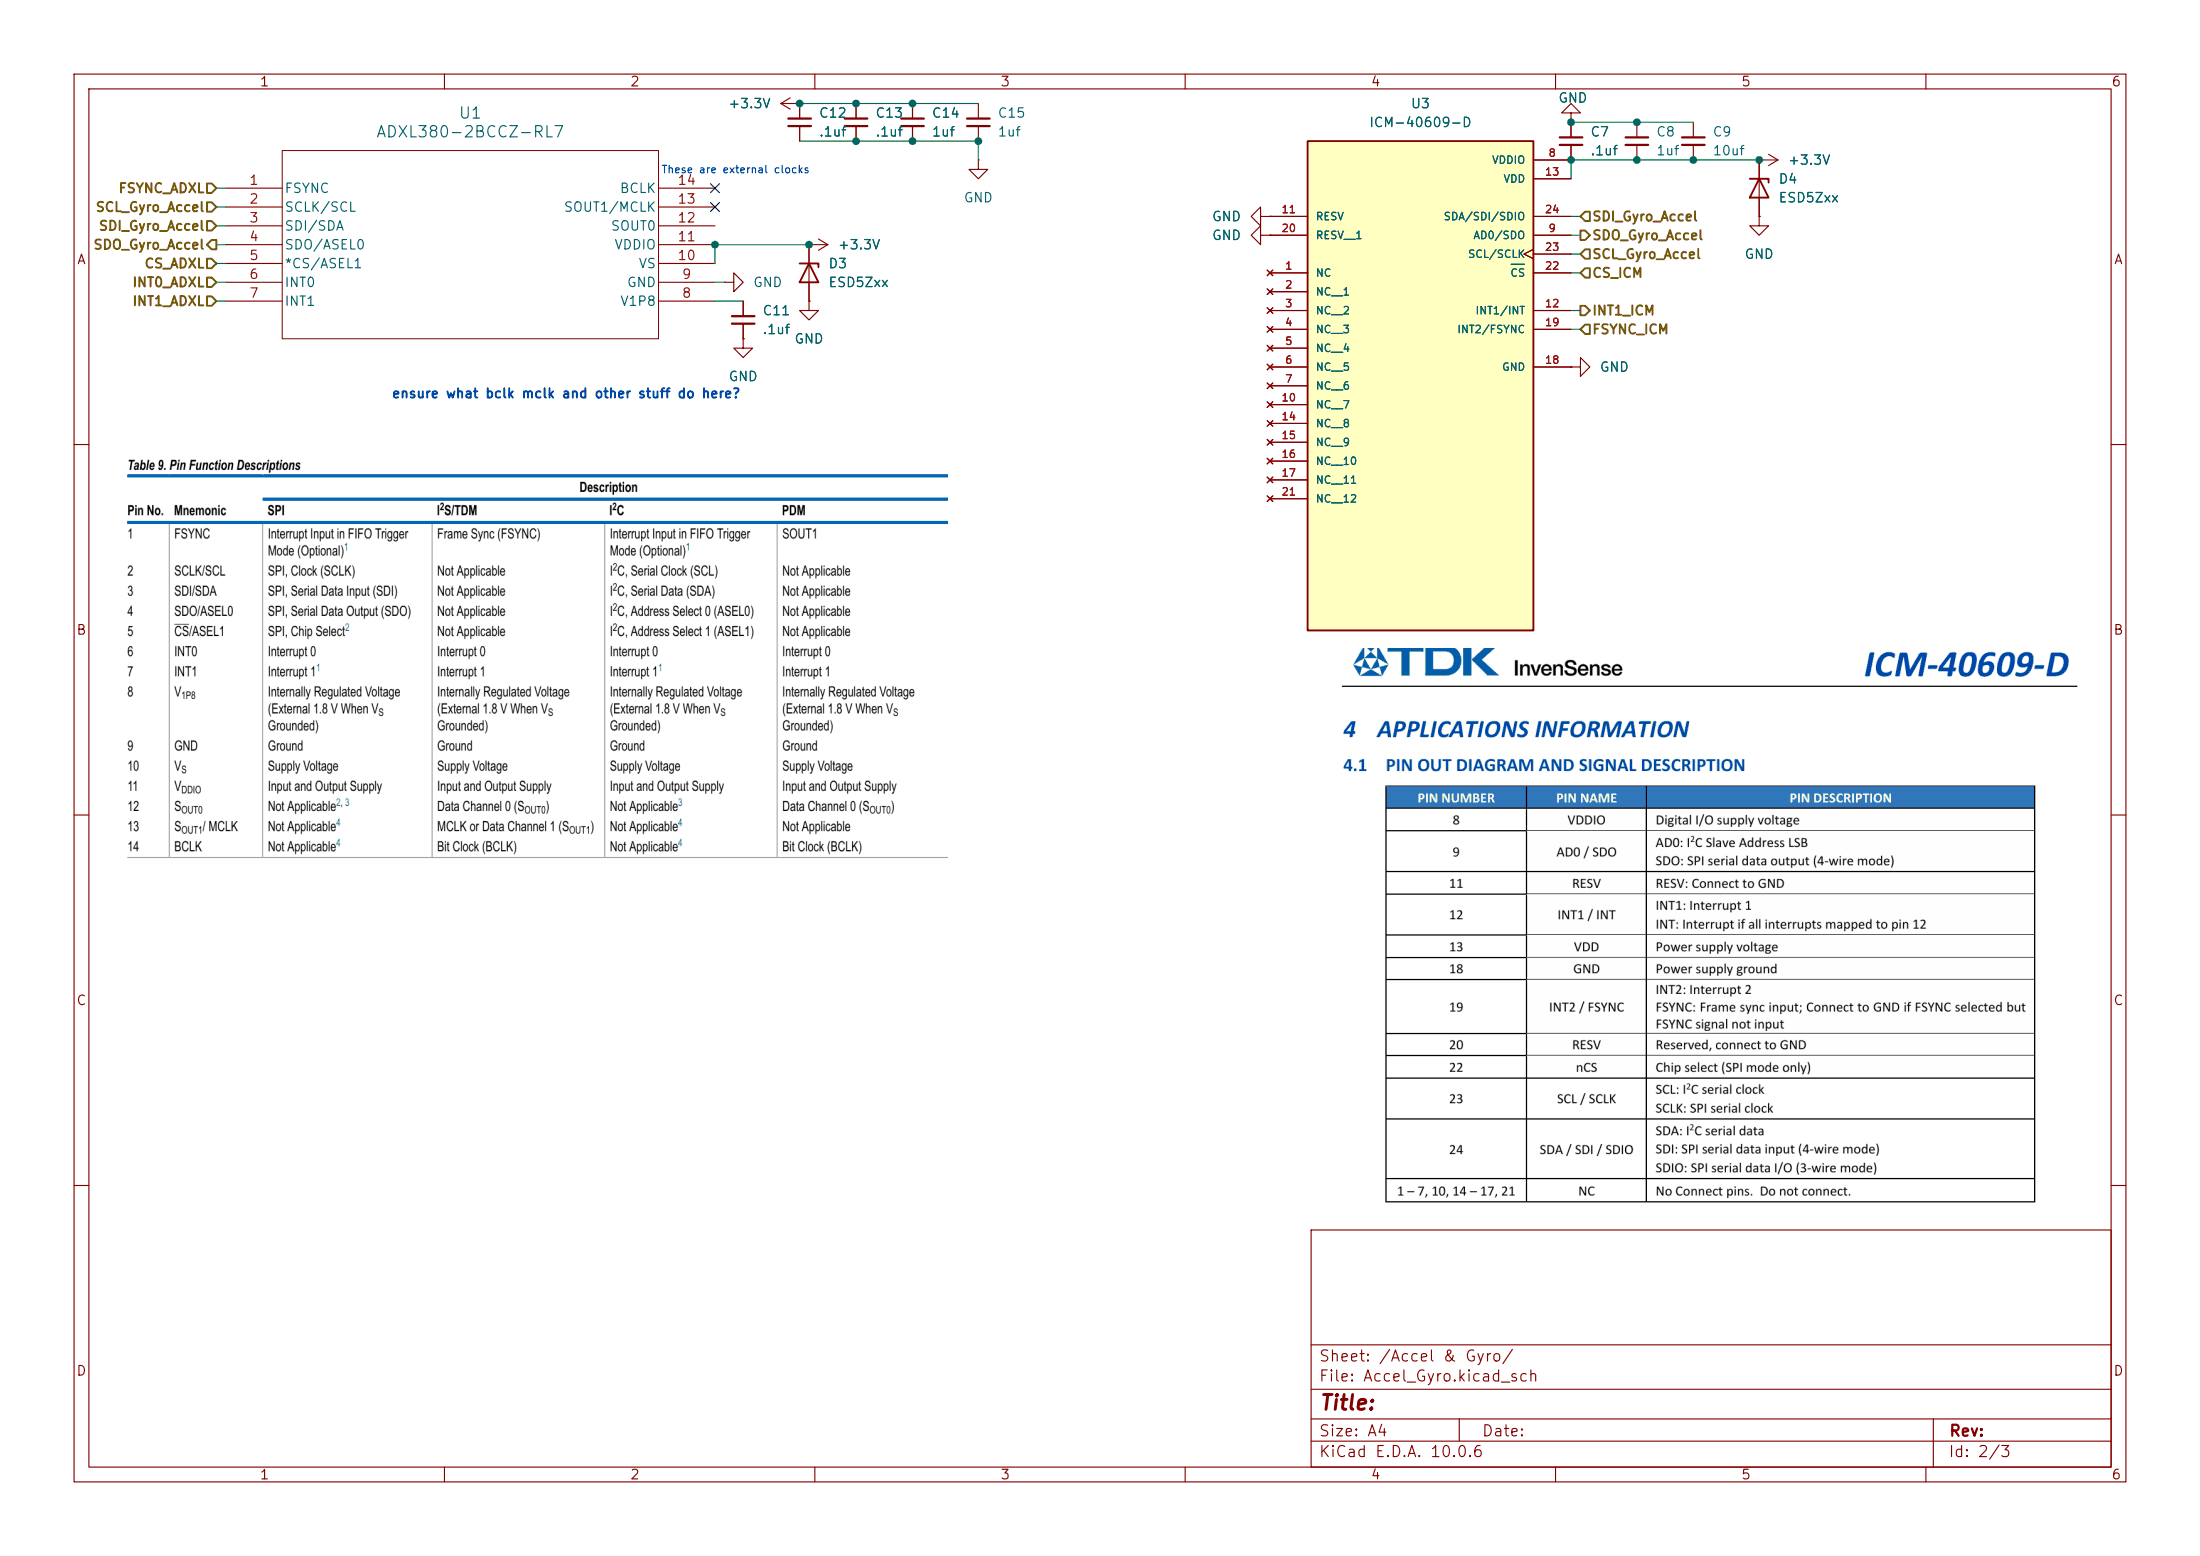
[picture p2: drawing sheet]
(kicad_sch
 (version 20260306)
 (generator "eeschema")
 (generator_version "10.0")
 (paper "A4")
 (lib_symbols
  (symbol "ADXL380:ADXL380-2BCCZ-RL7"
   (pin_names
    (offset 0.254)) (exclude_from_sim no) (in_bom yes) (on_board yes)
   (in_pos_files yes)
   (duplicate_pin_numbers_are_jumpers no)
   (property "Reference" "U" (at 33.02 10.16 0) (show_name no) (do_not_autoplace no) (effects (font (size 1.524 1.524))))
   (property "Value" "ADXL380-2BCCZ-RL7" (at 33.02 7.62 0) (show_name no) (do_not_autoplace no) (effects (font (size 1.524 1.524))))
   (property "Footprint" "CC-14-3_ADI" (at 0 0 0) (show_name no) (do_not_autoplace no) (hide yes) (effects (font (size 1.27 1.27)
    (italic yes))))
   (property "Datasheet" "ADXL380-2BCCZ-RL7" (at 0 0 0) (show_name no) (do_not_autoplace no) (hide yes) (effects (font (size 1.27 1.27)
    (italic yes))))
   (property "Description" "" (at 0 0 0) (show_name no) (do_not_autoplace no) (hide yes) (effects (font (size 1.27 1.27))))
   (property "ki_locked" "" (at 0 0 0) (show_name no) (do_not_autoplace no) (effects (font (size 1.27 1.27))))
   (symbol "ADXL380-2BCCZ-RL7_0_1"
    (polyline (pts (xy 7.62 5.08) (xy 7.62 -20.32)) (stroke (width 0.127) (type default)) (fill (type none)))
    (polyline (pts (xy 7.62 -20.32) (xy 58.42 -20.32)) (stroke (width 0.127) (type default)) (fill (type none)))
    (polyline (pts (xy 58.42 5.08) (xy 7.62 5.08)) (stroke (width 0.127) (type default)) (fill (type none)))
    (polyline (pts (xy 58.42 -20.32) (xy 58.42 5.08)) (stroke (width 0.127) (type default)) (fill (type none)))
    (pin input line (at 0 0 0) (length 7.62) (name "FSYNC" (effects (font (size 1.27 1.27)))) (number "1" (effects (font (size 1.27 1.27)))))
    (pin unspecified line (at 0 -2.54 0) (length 7.62) (name "SCLK/SCL" (effects (font (size 1.27 1.27)))) (number "2" (effects (font (size 1.27 1.27)))))
    (pin input line (at 0 -5.08 0) (length 7.62) (name "SDI/SDA" (effects (font (size 1.27 1.27)))) (number "3" (effects (font (size 1.27 1.27)))))
    (pin bidirectional line (at 0 -7.62 0) (length 7.62) (name "SDO/ASEL0" (effects (font (size 1.27 1.27)))) (number "4" (effects (font (size 1.27 1.27)))))
    (pin input line (at 0 -10.16 0) (length 7.62) (name "*CS/ASEL1" (effects (font (size 1.27 1.27)))) (number "5" (effects (font (size 1.27 1.27)))))
    (pin unspecified line (at 0 -12.7 0) (length 7.62) (name "INT0" (effects (font (size 1.27 1.27)))) (number "6" (effects (font (size 1.27 1.27)))))
    (pin unspecified line (at 0 -15.24 0) (length 7.62) (name "INT1" (effects (font (size 1.27 1.27)))) (number "7" (effects (font (size 1.27 1.27)))))
    (pin power_in line (at 66.04 -15.24 180) (length 7.62) (name "V1P8" (effects (font (size 1.27 1.27)))) (number "8" (effects (font (size 1.27 1.27)))))
    (pin power_out line (at 66.04 -12.7 180) (length 7.62) (name "GND" (effects (font (size 1.27 1.27)))) (number "9" (effects (font (size 1.27 1.27)))))
    (pin power_in line (at 66.04 -10.16 180) (length 7.62) (name "VS" (effects (font (size 1.27 1.27)))) (number "10" (effects (font (size 1.27 1.27)))))
    (pin power_in line (at 66.04 -7.62 180) (length 7.62) (name "VDDIO" (effects (font (size 1.27 1.27)))) (number "11" (effects (font (size 1.27 1.27)))))
    (pin output line (at 66.04 -5.08 180) (length 7.62) (name "SOUT0" (effects (font (size 1.27 1.27)))) (number "12" (effects (font (size 1.27 1.27)))))
    (pin unspecified line (at 66.04 -2.54 180) (length 7.62) (name "SOUT1/MCLK" (effects (font (size 1.27 1.27)))) (number "13" (effects (font (size 1.27 1.27)))))
    (pin unspecified line (at 66.04 0 180) (length 7.62) (name "BCLK" (effects (font (size 1.27 1.27)))) (number "14" (effects (font (size 1.27 1.27))))))
   (embedded_fonts no))
  (symbol "Device:C_Small"
   (pin_numbers (hide yes))
   (pin_names
    (offset 0.254) (hide yes)) (exclude_from_sim no) (in_bom yes) (on_board yes)
   (in_pos_files yes)
   (duplicate_pin_numbers_are_jumpers no)
   (property "Reference" "C" (at 0.254 1.778 0) (show_name no) (do_not_autoplace no) (effects (font (size 1.27 1.27)) (justify left)))
   (property "Value" "C_Small" (at 0.254 -2.032 0) (show_name no) (do_not_autoplace no) (effects (font (size 1.27 1.27)) (justify left)))
   (property "Footprint" "" (at 0 0 0) (show_name no) (do_not_autoplace no) (hide yes) (effects (font (size 1.27 1.27))))
   (property "Datasheet" "" (at 0 0 0) (show_name no) (do_not_autoplace no) (hide yes) (effects (font (size 1.27 1.27))))
   (property "Description" "Unpolarized capacitor, small symbol" (at 0 -10.16 0) (show_name no) (do_not_autoplace no) (hide yes) (effects (font (size 1.27 1.27))))
   (symbol "C_Small_0_1"
    (polyline (pts (xy -1.524 0.508) (xy 1.524 0.508)) (stroke (width 0.3048) (type default)) (fill (type none)))
    (polyline (pts (xy -1.524 -0.508) (xy 1.524 -0.508)) (stroke (width 0.3048) (type default)) (fill (type none))))
   (symbol "C_Small_1_1"
    (pin passive line (at 0 2.54 270) (length 2.032) (name "" (effects (font (size 1.27 1.27)))) (number "1" (effects (font (size 1.27 1.27)))))
    (pin passive line (at 0 -2.54 90) (length 2.032) (name "" (effects (font (size 1.27 1.27)))) (number "2" (effects (font (size 1.27 1.27))))))
   (embedded_fonts no))
  (symbol "Diode:ESD5Zxx"
   (pin_numbers (hide yes))
   (pin_names (hide yes)) (exclude_from_sim no) (in_bom yes) (on_board yes)
   (in_pos_files yes)
   (duplicate_pin_numbers_are_jumpers no)
   (property "Reference" "D" (at 0 2.54 0) (show_name no) (do_not_autoplace no) (effects (font (size 1.27 1.27))))
   (property "Value" "ESD5Zxx" (at 0 -2.54 0) (show_name no) (do_not_autoplace no) (effects (font (size 1.27 1.27))))
   (property "Footprint" "Diode_SMD:D_SOD-523" (at 0 -4.445 0) (show_name no) (do_not_autoplace no) (hide yes) (effects (font (size 1.27 1.27))))
   (property "Datasheet" "https://www.onsemi.com/pdf/datasheet/esd5z2.5t1-d.pdf" (at 0 0 0) (show_name no) (do_not_autoplace no) (hide yes) (effects (font (size 1.27 1.27))))
   (property "Description" "ESD Protection Diode, SOD-523" (at 0 0 0) (show_name no) (do_not_autoplace no) (hide yes) (effects (font (size 1.27 1.27))))
   (symbol "ESD5Zxx_0_1"
    (polyline (pts (xy -1.27 -1.27) (xy -1.27 1.27) (xy -0.762 1.27)) (stroke (width 0.254) (type default)) (fill (type none)))
    (polyline (pts (xy 1.27 0) (xy -1.27 0)) (stroke (width 0) (type default)) (fill (type none)))
    (polyline (pts (xy 1.27 -1.27) (xy 1.27 1.27) (xy -1.27 0) (xy 1.27 -1.27)) (stroke (width 0.254) (type default)) (fill (type none))))
   (symbol "ESD5Zxx_1_1"
    (pin passive line (at -3.81 0 0) (length 2.54) (name "K" (effects (font (size 1.27 1.27)))) (number "1" (effects (font (size 1.27 1.27)))))
    (pin passive line (at 3.81 0 180) (length 2.54) (name "A" (effects (font (size 1.27 1.27)))) (number "2" (effects (font (size 1.27 1.27))))))
   (embedded_fonts no))
  (symbol "ICM-40609-D:ICM-40609-D"
   (pin_names
    (offset 1.016)) (exclude_from_sim no) (in_bom yes) (on_board yes)
   (in_pos_files yes)
   (duplicate_pin_numbers_are_jumpers no)
   (property "Reference" "U" (at -15.24 16.002 0) (show_name no) (do_not_autoplace no) (effects (font (size 1.27 1.27)) (justify left bottom)))
   (property "Value" "ICM-40609-D" (at -15.24 -53.34 0) (show_name no) (do_not_autoplace no) (effects (font (size 1.27 1.27)) (justify left bottom)))
   (property "Footprint" "ICM-40609-D:XDCR_ICM-40609-D" (at 0 0 0) (show_name no) (do_not_autoplace no) (hide yes) (effects (font (size 1.27 1.27)) (justify bottom)))
   (property "Datasheet" "" (at 0 0 0) (show_name no) (do_not_autoplace no) (hide yes) (effects (font (size 1.27 1.27))))
   (property "Description" "" (at 0 0 0) (show_name no) (do_not_autoplace no) (hide yes) (effects (font (size 1.27 1.27))))
   (property "MAXIMUM_PACKAGE_HEIGHT" "0.97mm" (at 0 0 0) (show_name no) (do_not_autoplace no) (hide yes) (effects (font (size 1.27 1.27)) (justify bottom)))
   (property "CREATOR" "ASHISH" (at 0 0 0) (show_name no) (do_not_autoplace no) (hide yes) (effects (font (size 1.27 1.27)) (justify bottom)))
   (property "NOTES" "" (at 0 0 0) (show_name no) (do_not_autoplace no) (hide yes) (effects (font (size 1.27 1.27)) (justify bottom)))
   (property "STANDARD" "Manufacturer Recommendations" (at 0 0 0) (show_name no) (do_not_autoplace no) (hide yes) (effects (font (size 1.27 1.27)) (justify bottom)))
   (property "PARTREV" "1.2" (at 0 0 0) (show_name no) (do_not_autoplace no) (hide yes) (effects (font (size 1.27 1.27)) (justify bottom)))
   (property "VERIFIER" "" (at 0 0 0) (show_name no) (do_not_autoplace no) (hide yes) (effects (font (size 1.27 1.27)) (justify bottom)))
   (property "UNIT" "mm" (at 0 0 0) (show_name no) (do_not_autoplace no) (hide yes) (effects (font (size 1.27 1.27)) (justify bottom)))
   (property "MANUFACTURER" "TDK InvenSense" (at 0 0 0) (show_name no) (do_not_autoplace no) (hide yes) (effects (font (size 1.27 1.27)) (justify bottom)))
   (symbol "ICM-40609-D_0_0"
    (rectangle (start -15.24 -50.8) (end 15.24 15.24) (stroke (width 0.254) (type default)) (fill (type background)))
    (pin no_connect line (at -20.32 -2.54 0) (length 5.08) (name "NC" (effects (font (size 1.016 1.016)))) (number "1" (effects (font (size 1.016 1.016)))))
    (pin no_connect line (at -20.32 -5.08 0) (length 5.08) (name "NC__1" (effects (font (size 1.016 1.016)))) (number "2" (effects (font (size 1.016 1.016)))))
    (pin no_connect line (at -20.32 -7.62 0) (length 5.08) (name "NC__2" (effects (font (size 1.016 1.016)))) (number "3" (effects (font (size 1.016 1.016)))))
    (pin no_connect line (at -20.32 -10.16 0) (length 5.08) (name "NC__3" (effects (font (size 1.016 1.016)))) (number "4" (effects (font (size 1.016 1.016)))))
    (pin no_connect line (at -20.32 -12.7 0) (length 5.08) (name "NC__4" (effects (font (size 1.016 1.016)))) (number "5" (effects (font (size 1.016 1.016)))))
    (pin no_connect line (at -20.32 -15.24 0) (length 5.08) (name "NC__5" (effects (font (size 1.016 1.016)))) (number "6" (effects (font (size 1.016 1.016)))))
    (pin no_connect line (at -20.32 -17.78 0) (length 5.08) (name "NC__6" (effects (font (size 1.016 1.016)))) (number "7" (effects (font (size 1.016 1.016)))))
    (pin power_in line (at 20.32 12.7 180) (length 5.08) (name "VDDIO" (effects (font (size 1.016 1.016)))) (number "8" (effects (font (size 1.016 1.016)))))
    (pin bidirectional line (at 20.32 2.54 180) (length 5.08) (name "AD0/SDO" (effects (font (size 1.016 1.016)))) (number "9" (effects (font (size 1.016 1.016)))))
    (pin no_connect line (at -20.32 -20.32 0) (length 5.08) (name "NC__7" (effects (font (size 1.016 1.016)))) (number "10" (effects (font (size 1.016 1.016)))))
    (pin passive line (at -20.32 5.08 0) (length 5.08) (name "RESV" (effects (font (size 1.016 1.016)))) (number "11" (effects (font (size 1.016 1.016)))))
    (pin output line (at 20.32 -7.62 180) (length 5.08) (name "INT1/INT" (effects (font (size 1.016 1.016)))) (number "12" (effects (font (size 1.016 1.016)))))
    (pin power_in line (at 20.32 10.16 180) (length 5.08) (name "VDD" (effects (font (size 1.016 1.016)))) (number "13" (effects (font (size 1.016 1.016)))))
    (pin no_connect line (at -20.32 -22.86 0) (length 5.08) (name "NC__8" (effects (font (size 1.016 1.016)))) (number "14" (effects (font (size 1.016 1.016)))))
    (pin no_connect line (at -20.32 -25.4 0) (length 5.08) (name "NC__9" (effects (font (size 1.016 1.016)))) (number "15" (effects (font (size 1.016 1.016)))))
    (pin no_connect line (at -20.32 -27.94 0) (length 5.08) (name "NC__10" (effects (font (size 1.016 1.016)))) (number "16" (effects (font (size 1.016 1.016)))))
    (pin no_connect line (at -20.32 -30.48 0) (length 5.08) (name "NC__11" (effects (font (size 1.016 1.016)))) (number "17" (effects (font (size 1.016 1.016)))))
    (pin power_in line (at 20.32 -15.24 180) (length 5.08) (name "GND" (effects (font (size 1.016 1.016)))) (number "18" (effects (font (size 1.016 1.016)))))
    (pin bidirectional line (at 20.32 -10.16 180) (length 5.08) (name "INT2/FSYNC" (effects (font (size 1.016 1.016)))) (number "19" (effects (font (size 1.016 1.016)))))
    (pin passive line (at -20.32 2.54 0) (length 5.08) (name "RESV__1" (effects (font (size 1.016 1.016)))) (number "20" (effects (font (size 1.016 1.016)))))
    (pin no_connect line (at -20.32 -33.02 0) (length 5.08) (name "NC__12" (effects (font (size 1.016 1.016)))) (number "21" (effects (font (size 1.016 1.016)))))
    (pin input line (at 20.32 -2.54 180) (length 5.08) (name "~{CS}" (effects (font (size 1.016 1.016)))) (number "22" (effects (font (size 1.016 1.016)))))
    (pin input clock (at 20.32 0 180) (length 5.08) (name "SCL/SCLK" (effects (font (size 1.016 1.016)))) (number "23" (effects (font (size 1.016 1.016)))))
    (pin bidirectional line (at 20.32 5.08 180) (length 5.08) (name "SDA/SDI/SDIO" (effects (font (size 1.016 1.016)))) (number "24" (effects (font (size 1.016 1.016))))))
   (embedded_fonts no))
  (symbol "power:+3.3V"
   (power global)
   (pin_numbers (hide yes))
   (pin_names
    (offset 0) (hide yes)) (exclude_from_sim no) (in_bom yes) (on_board yes)
   (in_pos_files yes)
   (duplicate_pin_numbers_are_jumpers no)
   (property "Reference" "#PWR" (at 0 -3.81 0) (show_name no) (do_not_autoplace no) (hide yes) (effects (font (size 1.27 1.27))))
   (property "Value" "+3.3V" (at 0 3.556 0) (show_name no) (do_not_autoplace no) (effects (font (size 1.27 1.27))))
   (property "Footprint" "" (at 0 0 0) (show_name no) (do_not_autoplace no) (hide yes) (effects (font (size 1.27 1.27))))
   (property "Datasheet" "" (at 0 0 0) (show_name no) (do_not_autoplace no) (hide yes) (effects (font (size 1.27 1.27))))
   (property "Description" "Power symbol creates a global label with name \"+3.3V\"" (at 0 0 0) (show_name no) (do_not_autoplace no) (hide yes) (effects (font (size 1.27 1.27))))
   (symbol "+3.3V_0_1"
    (polyline (pts (xy -0.762 1.27) (xy 0 2.54)) (stroke (width 0) (type default)) (fill (type none)))
    (polyline (pts (xy 0 2.54) (xy 0.762 1.27)) (stroke (width 0) (type default)) (fill (type none)))
    (polyline (pts (xy 0 0) (xy 0 2.54)) (stroke (width 0) (type default)) (fill (type none))))
   (symbol "+3.3V_1_1"
    (pin power_in line (at 0 0 90) (length 0) (name "" (effects (font (size 1.27 1.27)))) (number "1" (effects (font (size 1.27 1.27))))))
   (embedded_fonts no))
  (symbol "power:GND"
   (power global)
   (pin_numbers (hide yes))
   (pin_names
    (offset 0) (hide yes)) (exclude_from_sim no) (in_bom yes) (on_board yes)
   (in_pos_files yes)
   (duplicate_pin_numbers_are_jumpers no)
   (property "Reference" "#PWR" (at 0 -6.35 0) (show_name no) (do_not_autoplace no) (hide yes) (effects (font (size 1.27 1.27))))
   (property "Value" "GND" (at 0 -3.81 0) (show_name no) (do_not_autoplace no) (effects (font (size 1.27 1.27))))
   (property "Footprint" "" (at 0 0 0) (show_name no) (do_not_autoplace no) (hide yes) (effects (font (size 1.27 1.27))))
   (property "Datasheet" "" (at 0 0 0) (show_name no) (do_not_autoplace no) (hide yes) (effects (font (size 1.27 1.27))))
   (property "Description" "Power symbol creates a global label with name \"GND\" , ground" (at 0 0 0) (show_name no) (do_not_autoplace no) (hide yes) (effects (font (size 1.27 1.27))))
   (symbol "GND_0_1"
    (polyline (pts (xy 0 0) (xy 0 -1.27) (xy 1.27 -1.27) (xy 0 -2.54) (xy -1.27 -1.27) (xy 0 -1.27)) (stroke (width 0) (type default)) (fill (type none))))
   (symbol "GND_1_1"
    (pin power_in line (at 0 0 270) (length 0) (name "" (effects (font (size 1.27 1.27)))) (number "1" (effects (font (size 1.27 1.27))))))
   (embedded_fonts no)))
 (text "ensure what bclk mclk and other stuff do here?\n"
  (exclude_from_sim no)
  (at 76.454 53.34 0)
  (effects (font (size 1.27 1.27) (thickness 0.254)
    (bold yes))))
 (text "These are external clocks"
  (exclude_from_sim no)
  (at 99.314 23.114 0)
  (effects (font (size 1.016 1.016))))
 (junction
  (at 220.98 16.51)
  (diameter 0)
  (color 0 0 0 0))
 (junction
  (at 115.57 13.97)
  (diameter 0)
  (color 0 0 0 0))
 (junction
  (at 237.49 21.59)
  (diameter 0)
  (color 0 0 0 0))
 (junction
  (at 115.57 19.05)
  (diameter 0)
  (color 0 0 0 0))
 (junction
  (at 107.95 13.97)
  (diameter 0)
  (color 0 0 0 0))
 (junction
  (at 123.19 19.05)
  (diameter 0)
  (color 0 0 0 0))
 (junction
  (at 220.98 21.59)
  (diameter 0)
  (color 0 0 0 0))
 (junction
  (at 109.22 33.02)
  (diameter 0)
  (color 0 0 0 0))
 (junction
  (at 228.6 21.59)
  (diameter 0)
  (color 0 0 0 0))
 (junction
  (at 212.09 16.51)
  (diameter 0)
  (color 0 0 0 0))
 (junction
  (at 96.52 33.02)
  (diameter 0)
  (color 0 0 0 0))
 (junction
  (at 132.08 19.05)
  (diameter 0)
  (color 0 0 0 0))
 (junction
  (at 123.19 13.97)
  (diameter 0)
  (color 0 0 0 0))
 (junction
  (at 212.09 21.59)
  (diameter 0)
  (color 0 0 0 0))
 (no_connect
  (at 96.52 25.4))
 (no_connect
  (at 96.52 27.94))
 (wire
  (pts (xy 228.6 21.59) (xy 237.49 21.59))
  (stroke (width 0) (type default)))
 (wire
  (pts (xy 212.09 16.51) (xy 220.98 16.51))
  (stroke (width 0) (type default)))
 (wire
  (pts (xy 29.21 25.4) (xy 30.48 25.4))
  (stroke (width 0) (type default)))
 (wire
  (pts (xy 212.09 44.45) (xy 213.36 44.45))
  (stroke (width 0) (type default)))
 (wire
  (pts (xy 29.21 27.94) (xy 30.48 27.94))
  (stroke (width 0) (type default)))
 (wire
  (pts (xy 96.52 40.64) (xy 100.33 40.64))
  (stroke (width 0) (type default)))
 (wire
  (pts (xy 132.08 21.59) (xy 132.08 19.05))
  (stroke (width 0) (type default)))
 (wire
  (pts (xy 212.09 41.91) (xy 213.36 41.91))
  (stroke (width 0) (type default)))
 (wire
  (pts (xy 213.36 31.75) (xy 212.09 31.75))
  (stroke (width 0) (type default)))
 (wire
  (pts (xy 115.57 13.97) (xy 123.19 13.97))
  (stroke (width 0) (type default)))
 (wire
  (pts (xy 212.09 21.59) (xy 228.6 21.59))
  (stroke (width 0) (type default)))
 (wire
  (pts (xy 123.19 19.05) (xy 132.08 19.05))
  (stroke (width 0) (type default)))
 (wire
  (pts (xy 212.09 36.83) (xy 213.36 36.83))
  (stroke (width 0) (type default)))
 (wire
  (pts (xy 96.52 33.02) (xy 96.52 35.56))
  (stroke (width 0) (type default)))
 (wire
  (pts (xy 123.19 13.97) (xy 132.08 13.97))
  (stroke (width 0) (type default)))
 (wire
  (pts (xy 107.95 19.05) (xy 115.57 19.05))
  (stroke (width 0) (type default)))
 (wire
  (pts (xy 29.21 38.1) (xy 30.48 38.1))
  (stroke (width 0) (type default)))
 (wire
  (pts (xy 96.52 33.02) (xy 109.22 33.02))
  (stroke (width 0) (type default)))
 (wire
  (pts (xy 29.21 30.48) (xy 30.48 30.48))
  (stroke (width 0) (type default)))
 (wire
  (pts (xy 29.21 35.56) (xy 30.48 35.56))
  (stroke (width 0) (type default)))
 (wire
  (pts (xy 97.79 38.1) (xy 96.52 38.1))
  (stroke (width 0) (type default)))
 (wire
  (pts (xy 220.98 16.51) (xy 228.6 16.51))
  (stroke (width 0) (type default)))
 (wire
  (pts (xy 29.21 33.02) (xy 30.48 33.02))
  (stroke (width 0) (type default)))
 (wire
  (pts (xy 212.09 21.59) (xy 212.09 24.13))
  (stroke (width 0) (type default)))
 (wire
  (pts (xy 212.09 34.29) (xy 213.36 34.29))
  (stroke (width 0) (type default)))
 (wire
  (pts (xy 29.21 40.64) (xy 30.48 40.64))
  (stroke (width 0) (type default)))
 (wire
  (pts (xy 115.57 19.05) (xy 123.19 19.05))
  (stroke (width 0) (type default)))
 (wire
  (pts (xy 107.95 13.97) (xy 115.57 13.97))
  (stroke (width 0) (type default)))
 (wire
  (pts (xy 212.09 29.21) (xy 213.36 29.21))
  (stroke (width 0) (type default)))
 (image
  (at 230.505 125.73)
  (data))
 (image
  (at 71.755 88.265)
  (data))
 (hierarchical_label "INT1_ADXL"
  (shape input)
  (at 29.21 40.64 180)
  (effects (font (size 1.27 1.27) (thickness 0.254)
    (bold yes)) (justify right)))
 (hierarchical_label "CS_ICM"
  (shape input)
  (at 213.36 36.83 0)
  (effects (font (size 1.27 1.27) (thickness 0.254)
    (bold yes)) (justify left)))
 (hierarchical_label "FSYNC_ADXL"
  (shape input)
  (at 29.21 25.4 180)
  (effects (font (size 1.27 1.27) (thickness 0.254)
    (bold yes)) (justify right)))
 (hierarchical_label "SDI_Gyro_Accel"
  (shape input)
  (at 213.36 29.21 0)
  (effects (font (size 1.27 1.27) (thickness 0.254)
    (bold yes)) (justify left)))
 (hierarchical_label "INT0_ADXL"
  (shape input)
  (at 29.21 38.1 180)
  (effects (font (size 1.27 1.27) (thickness 0.254)
    (bold yes)) (justify right)))
 (hierarchical_label "SDI_Gyro_Accel"
  (shape input)
  (at 29.21 30.48 180)
  (effects (font (size 1.27 1.27) (thickness 0.254)
    (bold yes)) (justify right)))
 (hierarchical_label "INT1_ICM"
  (shape output)
  (at 213.36 41.91 0)
  (effects (font (size 1.27 1.27) (thickness 0.254)
    (bold yes)) (justify left)))
 (hierarchical_label "SDO_Gyro_Accel"
  (shape output)
  (at 213.36 31.75 0)
  (effects (font (size 1.27 1.27) (thickness 0.254)
    (bold yes)) (justify left)))
 (hierarchical_label "CS_ADXL"
  (shape input)
  (at 29.21 35.56 180)
  (effects (font (size 1.27 1.27) (thickness 0.254)
    (bold yes)) (justify right)))
 (hierarchical_label "FSYNC_ICM"
  (shape input)
  (at 213.36 44.45 0)
  (effects (font (size 1.27 1.27) (thickness 0.254)
    (bold yes)) (justify left)))
 (hierarchical_label "SCL_Gyro_Accel"
  (shape input)
  (at 213.36 34.29 0)
  (effects (font (size 1.27 1.27) (thickness 0.254)
    (bold yes)) (justify left)))
 (hierarchical_label "SCL_Gyro_Accel"
  (shape input)
  (at 29.21 27.94 180)
  (effects (font (size 1.27 1.27) (thickness 0.254)
    (bold yes)) (justify right)))
 (hierarchical_label "SDO_Gyro_Accel"
  (shape output)
  (at 29.21 33.02 180)
  (effects (font (size 1.27 1.27) (thickness 0.254)
    (bold yes)) (justify right)))
 (symbol
  (lib_id "Device:C_Small")
  (at 123.19 16.51 0)
  (unit 1)
  (body_style 1)
  (exclude_from_sim no)
  (in_bom yes)
  (on_board yes)
  (in_pos_files yes)
  (dnp no)
  (fields_autoplaced yes)
  (property "Reference" "C14" (at 125.73 15.2399 0) (show_name no) (do_not_autoplace no) (effects (font (size 1.27 1.27)) (justify left)))
  (property "Value" "1uf" (at 125.73 17.7799 0) (show_name no) (do_not_autoplace no) (effects (font (size 1.27 1.27)) (justify left)))
  (property "Footprint" "Capacitor_SMD:C_0805_2012Metric_Pad1.18x1.45mm_HandSolder" (at 123.19 16.51 0) (hide yes) (show_name no) (do_not_autoplace no) (effects (font (size 1.27 1.27))))
  (property "Datasheet" "" (at 123.19 16.51 0) (hide yes) (show_name no) (do_not_autoplace no) (effects (font (size 1.27 1.27))))
  (property "Description" "Unpolarized capacitor, small symbol" (at 123.19 26.67 0) (hide yes) (show_name no) (do_not_autoplace no) (effects (font (size 1.27 1.27))))
  (pin "2")
  (pin "1"))
 (symbol
  (lib_id "power:GND")
  (at 171.45 31.75 270)
  (unit 1)
  (body_style 1)
  (exclude_from_sim no)
  (in_bom yes)
  (on_board yes)
  (in_pos_files yes)
  (dnp no)
  (fields_autoplaced yes)
  (property "Reference" "#PWR011" (at 165.1 31.75 0) (hide yes) (show_name no) (do_not_autoplace no) (effects (font (size 1.27 1.27))))
  (property "Value" "GND" (at 167.64 31.7499 90) (show_name no) (do_not_autoplace no) (effects (font (size 1.27 1.27)) (justify right)))
  (property "Footprint" "" (at 171.45 31.75 0) (hide yes) (show_name no) (do_not_autoplace no) (effects (font (size 1.27 1.27))))
  (property "Datasheet" "" (at 171.45 31.75 0) (hide yes) (show_name no) (do_not_autoplace no) (effects (font (size 1.27 1.27))))
  (property "Description" "Power symbol creates a global label with name \"GND\" , ground" (at 171.45 31.75 0) (hide yes) (show_name no) (do_not_autoplace no) (effects (font (size 1.27 1.27))))
  (pin "1"))
 (symbol
  (lib_id "Device:C_Small")
  (at 220.98 19.05 0)
  (unit 1)
  (body_style 1)
  (exclude_from_sim no)
  (in_bom yes)
  (on_board yes)
  (in_pos_files yes)
  (dnp no)
  (fields_autoplaced yes)
  (property "Reference" "C8" (at 223.52 17.7799 0) (show_name no) (do_not_autoplace no) (effects (font (size 1.27 1.27)) (justify left)))
  (property "Value" "1uf" (at 223.52 20.3199 0) (show_name no) (do_not_autoplace no) (effects (font (size 1.27 1.27)) (justify left)))
  (property "Footprint" "Capacitor_SMD:C_0805_2012Metric_Pad1.18x1.45mm_HandSolder" (at 220.98 19.05 0) (hide yes) (show_name no) (do_not_autoplace no) (effects (font (size 1.27 1.27))))
  (property "Datasheet" "" (at 220.98 19.05 0) (hide yes) (show_name no) (do_not_autoplace no) (effects (font (size 1.27 1.27))))
  (property "Description" "Unpolarized capacitor, small symbol" (at 220.98 29.21 0) (hide yes) (show_name no) (do_not_autoplace no) (effects (font (size 1.27 1.27))))
  (pin "2")
  (pin "1"))
 (symbol
  (lib_id "power:+3.3V")
  (at 107.95 13.97 90)
  (unit 1)
  (body_style 1)
  (exclude_from_sim no)
  (in_bom yes)
  (on_board yes)
  (in_pos_files yes)
  (dnp no)
  (fields_autoplaced yes)
  (property "Reference" "#PWR015" (at 111.76 13.97 0) (hide yes) (show_name no) (do_not_autoplace no) (effects (font (size 1.27 1.27))))
  (property "Value" "+3.3V" (at 104.14 13.9699 90) (show_name no) (do_not_autoplace no) (effects (font (size 1.27 1.27)) (justify left)))
  (property "Footprint" "" (at 107.95 13.97 0) (hide yes) (show_name no) (do_not_autoplace no) (effects (font (size 1.27 1.27))))
  (property "Datasheet" "" (at 107.95 13.97 0) (hide yes) (show_name no) (do_not_autoplace no) (effects (font (size 1.27 1.27))))
  (property "Description" "Power symbol creates a global label with name \"+3.3V\"" (at 107.95 13.97 0) (hide yes) (show_name no) (do_not_autoplace no) (effects (font (size 1.27 1.27))))
  (pin "1"))
 (symbol
  (lib_id "ICM-40609-D:ICM-40609-D")
  (at 191.77 34.29 0)
  (unit 1)
  (body_style 1)
  (exclude_from_sim no)
  (in_bom yes)
  (on_board yes)
  (in_pos_files yes)
  (dnp no)
  (fields_autoplaced yes)
  (property "Reference" "U3" (at 191.77 13.97 0) (show_name no) (do_not_autoplace no) (effects (font (size 1.27 1.27))))
  (property "Value" "ICM-40609-D" (at 191.77 16.51 0) (show_name no) (do_not_autoplace no) (effects (font (size 1.27 1.27))))
  (property "Footprint" "ICM-40609-D:XDCR_ICM-40609-D" (at 191.77 34.29 0) (hide yes) (show_name no) (do_not_autoplace no) (effects (font (size 1.27 1.27)) (justify bottom)))
  (property "Datasheet" "" (at 191.77 34.29 0) (hide yes) (show_name no) (do_not_autoplace no) (effects (font (size 1.27 1.27))))
  (property "Description" "" (at 191.77 34.29 0) (hide yes) (show_name no) (do_not_autoplace no) (effects (font (size 1.27 1.27))))
  (property "MAXIMUM_PACKAGE_HEIGHT" "0.97mm" (at 191.77 34.29 0) (hide yes) (show_name no) (do_not_autoplace no) (effects (font (size 1.27 1.27)) (justify bottom)))
  (property "CREATOR" "ASHISH" (at 191.77 34.29 0) (hide yes) (show_name no) (do_not_autoplace no) (effects (font (size 1.27 1.27)) (justify bottom)))
  (property "NOTES" "" (at 191.77 34.29 0) (hide yes) (show_name no) (do_not_autoplace no) (effects (font (size 1.27 1.27)) (justify bottom)))
  (property "STANDARD" "Manufacturer Recommendations" (at 191.77 34.29 0) (hide yes) (show_name no) (do_not_autoplace no) (effects (font (size 1.27 1.27)) (justify bottom)))
  (property "PARTREV" "1.2" (at 191.77 34.29 0) (hide yes) (show_name no) (do_not_autoplace no) (effects (font (size 1.27 1.27)) (justify bottom)))
  (property "VERIFIER" "" (at 191.77 34.29 0) (hide yes) (show_name no) (do_not_autoplace no) (effects (font (size 1.27 1.27)) (justify bottom)))
  (property "UNIT" "mm" (at 191.77 34.29 0) (hide yes) (show_name no) (do_not_autoplace no) (effects (font (size 1.27 1.27)) (justify bottom)))
  (property "MANUFACTURER" "TDK InvenSense" (at 191.77 34.29 0) (hide yes) (show_name no) (do_not_autoplace no) (effects (font (size 1.27 1.27)) (justify bottom)))
  (pin "3")
  (pin "2")
  (pin "7")
  (pin "1")
  (pin "9")
  (pin "12")
  (pin "10")
  (pin "6")
  (pin "5")
  (pin "11")
  (pin "8")
  (pin "4")
  (pin "18")
  (pin "23")
  (pin "13")
  (pin "16")
  (pin "24")
  (pin "20")
  (pin "21")
  (pin "14")
  (pin "17")
  (pin "15")
  (pin "19")
  (pin "22"))
 (symbol
  (lib_id "Device:C_Small")
  (at 132.08 16.51 0)
  (unit 1)
  (body_style 1)
  (exclude_from_sim no)
  (in_bom yes)
  (on_board yes)
  (in_pos_files yes)
  (dnp no)
  (fields_autoplaced yes)
  (property "Reference" "C15" (at 134.62 15.2399 0) (show_name no) (do_not_autoplace no) (effects (font (size 1.27 1.27)) (justify left)))
  (property "Value" "1uf" (at 134.62 17.7799 0) (show_name no) (do_not_autoplace no) (effects (font (size 1.27 1.27)) (justify left)))
  (property "Footprint" "Capacitor_SMD:C_0805_2012Metric_Pad1.18x1.45mm_HandSolder" (at 132.08 16.51 0) (hide yes) (show_name no) (do_not_autoplace no) (effects (font (size 1.27 1.27))))
  (property "Datasheet" "" (at 132.08 16.51 0) (hide yes) (show_name no) (do_not_autoplace no) (effects (font (size 1.27 1.27))))
  (property "Description" "Unpolarized capacitor, small symbol" (at 132.08 26.67 0) (hide yes) (show_name no) (do_not_autoplace no) (effects (font (size 1.27 1.27))))
  (pin "2")
  (pin "1"))
 (symbol
  (lib_id "Device:C_Small")
  (at 115.57 16.51 0)
  (unit 1)
  (body_style 1)
  (exclude_from_sim no)
  (in_bom yes)
  (on_board yes)
  (in_pos_files yes)
  (dnp no)
  (fields_autoplaced yes)
  (property "Reference" "C13" (at 118.11 15.2399 0) (show_name no) (do_not_autoplace no) (effects (font (size 1.27 1.27)) (justify left)))
  (property "Value" ".1uf" (at 118.11 17.7799 0) (show_name no) (do_not_autoplace no) (effects (font (size 1.27 1.27)) (justify left)))
  (property "Footprint" "Capacitor_SMD:C_0805_2012Metric_Pad1.18x1.45mm_HandSolder" (at 115.57 16.51 0) (hide yes) (show_name no) (do_not_autoplace no) (effects (font (size 1.27 1.27))))
  (property "Datasheet" "" (at 115.57 16.51 0) (hide yes) (show_name no) (do_not_autoplace no) (effects (font (size 1.27 1.27))))
  (property "Description" "Unpolarized capacitor, small symbol" (at 115.57 26.67 0) (hide yes) (show_name no) (do_not_autoplace no) (effects (font (size 1.27 1.27))))
  (pin "2")
  (pin "1"))
 (symbol
  (lib_id "power:GND")
  (at 97.79 38.1 90)
  (unit 1)
  (body_style 1)
  (exclude_from_sim no)
  (in_bom yes)
  (on_board yes)
  (in_pos_files yes)
  (dnp no)
  (fields_autoplaced yes)
  (property "Reference" "#PWR013" (at 104.14 38.1 0) (hide yes) (show_name no) (do_not_autoplace no) (effects (font (size 1.27 1.27))))
  (property "Value" "GND" (at 101.6 38.0999 90) (show_name no) (do_not_autoplace no) (effects (font (size 1.27 1.27)) (justify right)))
  (property "Footprint" "" (at 97.79 38.1 0) (hide yes) (show_name no) (do_not_autoplace no) (effects (font (size 1.27 1.27))))
  (property "Datasheet" "" (at 97.79 38.1 0) (hide yes) (show_name no) (do_not_autoplace no) (effects (font (size 1.27 1.27))))
  (property "Description" "Power symbol creates a global label with name \"GND\" , ground" (at 97.79 38.1 0) (hide yes) (show_name no) (do_not_autoplace no) (effects (font (size 1.27 1.27))))
  (pin "1"))
 (symbol
  (lib_id "power:GND")
  (at 171.45 29.21 270)
  (unit 1)
  (body_style 1)
  (exclude_from_sim no)
  (in_bom yes)
  (on_board yes)
  (in_pos_files yes)
  (dnp no)
  (fields_autoplaced yes)
  (property "Reference" "#PWR010" (at 165.1 29.21 0) (hide yes) (show_name no) (do_not_autoplace no) (effects (font (size 1.27 1.27))))
  (property "Value" "GND" (at 167.64 29.2099 90) (show_name no) (do_not_autoplace no) (effects (font (size 1.27 1.27)) (justify right)))
  (property "Footprint" "" (at 171.45 29.21 0) (hide yes) (show_name no) (do_not_autoplace no) (effects (font (size 1.27 1.27))))
  (property "Datasheet" "" (at 171.45 29.21 0) (hide yes) (show_name no) (do_not_autoplace no) (effects (font (size 1.27 1.27))))
  (property "Description" "Power symbol creates a global label with name \"GND\" , ground" (at 171.45 29.21 0) (hide yes) (show_name no) (do_not_autoplace no) (effects (font (size 1.27 1.27))))
  (pin "1"))
 (symbol
  (lib_id "power:GND")
  (at 132.08 21.59 0)
  (unit 1)
  (body_style 1)
  (exclude_from_sim no)
  (in_bom yes)
  (on_board yes)
  (in_pos_files yes)
  (dnp no)
  (fields_autoplaced yes)
  (property "Reference" "#PWR017" (at 132.08 27.94 0) (hide yes) (show_name no) (do_not_autoplace no) (effects (font (size 1.27 1.27))))
  (property "Value" "GND" (at 132.08 26.67 0) (show_name no) (do_not_autoplace no) (effects (font (size 1.27 1.27))))
  (property "Footprint" "" (at 132.08 21.59 0) (hide yes) (show_name no) (do_not_autoplace no) (effects (font (size 1.27 1.27))))
  (property "Datasheet" "" (at 132.08 21.59 0) (hide yes) (show_name no) (do_not_autoplace no) (effects (font (size 1.27 1.27))))
  (property "Description" "Power symbol creates a global label with name \"GND\" , ground" (at 132.08 21.59 0) (hide yes) (show_name no) (do_not_autoplace no) (effects (font (size 1.27 1.27))))
  (pin "1"))
 (symbol
  (lib_id "power:+3.3V")
  (at 237.49 21.59 270)
  (unit 1)
  (body_style 1)
  (exclude_from_sim no)
  (in_bom yes)
  (on_board yes)
  (in_pos_files yes)
  (dnp no)
  (fields_autoplaced yes)
  (property "Reference" "#PWR09" (at 233.68 21.59 0) (hide yes) (show_name no) (do_not_autoplace no) (effects (font (size 1.27 1.27))))
  (property "Value" "+3.3V" (at 241.3 21.5899 90) (show_name no) (do_not_autoplace no) (effects (font (size 1.27 1.27)) (justify left)))
  (property "Footprint" "" (at 237.49 21.59 0) (hide yes) (show_name no) (do_not_autoplace no) (effects (font (size 1.27 1.27))))
  (property "Datasheet" "" (at 237.49 21.59 0) (hide yes) (show_name no) (do_not_autoplace no) (effects (font (size 1.27 1.27))))
  (property "Description" "Power symbol creates a global label with name \"+3.3V\"" (at 237.49 21.59 0) (hide yes) (show_name no) (do_not_autoplace no) (effects (font (size 1.27 1.27))))
  (pin "1"))
 (symbol
  (lib_id "Device:C_Small")
  (at 228.6 19.05 0)
  (unit 1)
  (body_style 1)
  (exclude_from_sim no)
  (in_bom yes)
  (on_board yes)
  (in_pos_files yes)
  (dnp no)
  (fields_autoplaced yes)
  (property "Reference" "C9" (at 231.14 17.7799 0) (show_name no) (do_not_autoplace no) (effects (font (size 1.27 1.27)) (justify left)))
  (property "Value" "10uf" (at 231.14 20.3199 0) (show_name no) (do_not_autoplace no) (effects (font (size 1.27 1.27)) (justify left)))
  (property "Footprint" "Capacitor_SMD:C_0805_2012Metric_Pad1.18x1.45mm_HandSolder" (at 228.6 19.05 0) (hide yes) (show_name no) (do_not_autoplace no) (effects (font (size 1.27 1.27))))
  (property "Datasheet" "" (at 228.6 19.05 0) (hide yes) (show_name no) (do_not_autoplace no) (effects (font (size 1.27 1.27))))
  (property "Description" "Unpolarized capacitor, small symbol" (at 228.6 29.21 0) (hide yes) (show_name no) (do_not_autoplace no) (effects (font (size 1.27 1.27))))
  (pin "2")
  (pin "1"))
 (symbol
  (lib_id "power:GND")
  (at 100.33 45.72 0)
  (unit 1)
  (body_style 1)
  (exclude_from_sim no)
  (in_bom yes)
  (on_board yes)
  (in_pos_files yes)
  (dnp no)
  (fields_autoplaced yes)
  (property "Reference" "#PWR016" (at 100.33 52.07 0) (hide yes) (show_name no) (do_not_autoplace no) (effects (font (size 1.27 1.27))))
  (property "Value" "GND" (at 100.33 50.8 0) (show_name no) (do_not_autoplace no) (effects (font (size 1.27 1.27))))
  (property "Footprint" "" (at 100.33 45.72 0) (hide yes) (show_name no) (do_not_autoplace no) (effects (font (size 1.27 1.27))))
  (property "Datasheet" "" (at 100.33 45.72 0) (hide yes) (show_name no) (do_not_autoplace no) (effects (font (size 1.27 1.27))))
  (property "Description" "Power symbol creates a global label with name \"GND\" , ground" (at 100.33 45.72 0) (hide yes) (show_name no) (do_not_autoplace no) (effects (font (size 1.27 1.27))))
  (pin "1"))
 (symbol
  (lib_id "power:GND")
  (at 212.09 49.53 90)
  (unit 1)
  (body_style 1)
  (exclude_from_sim no)
  (in_bom yes)
  (on_board yes)
  (in_pos_files yes)
  (dnp no)
  (fields_autoplaced yes)
  (property "Reference" "#PWR08" (at 218.44 49.53 0) (hide yes) (show_name no) (do_not_autoplace no) (effects (font (size 1.27 1.27))))
  (property "Value" "GND" (at 215.9 49.5299 90) (show_name no) (do_not_autoplace no) (effects (font (size 1.27 1.27)) (justify right)))
  (property "Footprint" "" (at 212.09 49.53 0) (hide yes) (show_name no) (do_not_autoplace no) (effects (font (size 1.27 1.27))))
  (property "Datasheet" "" (at 212.09 49.53 0) (hide yes) (show_name no) (do_not_autoplace no) (effects (font (size 1.27 1.27))))
  (property "Description" "Power symbol creates a global label with name \"GND\" , ground" (at 212.09 49.53 0) (hide yes) (show_name no) (do_not_autoplace no) (effects (font (size 1.27 1.27))))
  (pin "1"))
 (symbol
  (lib_id "power:+3.3V")
  (at 109.22 33.02 270)
  (unit 1)
  (body_style 1)
  (exclude_from_sim no)
  (in_bom yes)
  (on_board yes)
  (in_pos_files yes)
  (dnp no)
  (fields_autoplaced yes)
  (property "Reference" "#PWR014" (at 105.41 33.02 0) (hide yes) (show_name no) (do_not_autoplace no) (effects (font (size 1.27 1.27))))
  (property "Value" "+3.3V" (at 113.03 33.0199 90) (show_name no) (do_not_autoplace no) (effects (font (size 1.27 1.27)) (justify left)))
  (property "Footprint" "" (at 109.22 33.02 0) (hide yes) (show_name no) (do_not_autoplace no) (effects (font (size 1.27 1.27))))
  (property "Datasheet" "" (at 109.22 33.02 0) (hide yes) (show_name no) (do_not_autoplace no) (effects (font (size 1.27 1.27))))
  (property "Description" "Power symbol creates a global label with name \"+3.3V\"" (at 109.22 33.02 0) (hide yes) (show_name no) (do_not_autoplace no) (effects (font (size 1.27 1.27))))
  (pin "1"))
 (symbol
  (lib_id "ADXL380:ADXL380-2BCCZ-RL7")
  (at 30.48 25.4 0)
  (unit 1)
  (body_style 1)
  (exclude_from_sim no)
  (in_bom yes)
  (on_board yes)
  (in_pos_files yes)
  (dnp no)
  (fields_autoplaced yes)
  (property "Reference" "U1" (at 63.5 15.24 0) (show_name no) (do_not_autoplace no) (effects (font (size 1.524 1.524))))
  (property "Value" "ADXL380-2BCCZ-RL7" (at 63.5 17.78 0) (show_name no) (do_not_autoplace no) (effects (font (size 1.524 1.524))))
  (property "Footprint" "ADXL380:CC-14-3_ADI" (at 30.48 25.4 0) (hide yes) (show_name no) (do_not_autoplace no) (effects (font (size 1.27 1.27)
    (italic yes))))
  (property "Datasheet" "ADXL380-2BCCZ-RL7" (at 30.48 25.4 0) (hide yes) (show_name no) (do_not_autoplace no) (effects (font (size 1.27 1.27)
    (italic yes))))
  (property "Description" "" (at 30.48 25.4 0) (hide yes) (show_name no) (do_not_autoplace no) (effects (font (size 1.27 1.27))))
  (pin "10")
  (pin "6")
  (pin "5")
  (pin "12")
  (pin "2")
  (pin "9")
  (pin "1")
  (pin "4")
  (pin "3")
  (pin "14")
  (pin "8")
  (pin "11")
  (pin "7")
  (pin "13"))
 (symbol
  (lib_id "power:GND")
  (at 237.49 29.21 0)
  (unit 1)
  (body_style 1)
  (exclude_from_sim no)
  (in_bom yes)
  (on_board yes)
  (in_pos_files yes)
  (dnp no)
  (fields_autoplaced yes)
  (property "Reference" "#PWR019" (at 237.49 35.56 0) (hide yes) (show_name no) (do_not_autoplace no) (effects (font (size 1.27 1.27))))
  (property "Value" "GND" (at 237.49 34.29 0) (show_name no) (do_not_autoplace no) (effects (font (size 1.27 1.27))))
  (property "Footprint" "" (at 237.49 29.21 0) (hide yes) (show_name no) (do_not_autoplace no) (effects (font (size 1.27 1.27))))
  (property "Datasheet" "" (at 237.49 29.21 0) (hide yes) (show_name no) (do_not_autoplace no) (effects (font (size 1.27 1.27))))
  (property "Description" "Power symbol creates a global label with name \"GND\" , ground" (at 237.49 29.21 0) (hide yes) (show_name no) (do_not_autoplace no) (effects (font (size 1.27 1.27))))
  (pin "1"))
 (symbol
  (lib_id "Diode:ESD5Zxx")
  (at 109.22 36.83 270)
  (unit 1)
  (body_style 1)
  (exclude_from_sim no)
  (in_bom yes)
  (on_board yes)
  (in_pos_files yes)
  (dnp no)
  (fields_autoplaced yes)
  (property "Reference" "D3" (at 111.76 35.5599 90) (show_name no) (do_not_autoplace no) (effects (font (size 1.27 1.27)) (justify left)))
  (property "Value" "ESD5Zxx" (at 111.76 38.0999 90) (show_name no) (do_not_autoplace no) (effects (font (size 1.27 1.27)) (justify left)))
  (property "Footprint" "Diode_SMD:D_SOD-523" (at 104.775 36.83 0) (hide yes) (show_name no) (do_not_autoplace no) (effects (font (size 1.27 1.27))))
  (property "Datasheet" "https://www.onsemi.com/pdf/datasheet/esd5z2.5t1-d.pdf" (at 109.22 36.83 0) (hide yes) (show_name no) (do_not_autoplace no) (effects (font (size 1.27 1.27))))
  (property "Description" "ESD Protection Diode, SOD-523" (at 109.22 36.83 0) (hide yes) (show_name no) (do_not_autoplace no) (effects (font (size 1.27 1.27))))
  (pin "2")
  (pin "1"))
 (symbol
  (lib_id "Device:C_Small")
  (at 100.33 43.18 0)
  (unit 1)
  (body_style 1)
  (exclude_from_sim no)
  (in_bom yes)
  (on_board yes)
  (in_pos_files yes)
  (dnp no)
  (fields_autoplaced yes)
  (property "Reference" "C11" (at 102.87 41.9099 0) (show_name no) (do_not_autoplace no) (effects (font (size 1.27 1.27)) (justify left)))
  (property "Value" ".1uf" (at 102.87 44.4499 0) (show_name no) (do_not_autoplace no) (effects (font (size 1.27 1.27)) (justify left)))
  (property "Footprint" "Capacitor_SMD:C_0805_2012Metric_Pad1.18x1.45mm_HandSolder" (at 100.33 43.18 0) (hide yes) (show_name no) (do_not_autoplace no) (effects (font (size 1.27 1.27))))
  (property "Datasheet" "" (at 100.33 43.18 0) (hide yes) (show_name no) (do_not_autoplace no) (effects (font (size 1.27 1.27))))
  (property "Description" "Unpolarized capacitor, small symbol" (at 100.33 53.34 0) (hide yes) (show_name no) (do_not_autoplace no) (effects (font (size 1.27 1.27))))
  (pin "2")
  (pin "1"))
 (symbol
  (lib_id "power:GND")
  (at 212.09 16.51 180)
  (unit 1)
  (body_style 1)
  (exclude_from_sim no)
  (in_bom yes)
  (on_board yes)
  (in_pos_files yes)
  (dnp no)
  (property "Reference" "#PWR012" (at 212.09 10.16 0) (hide yes) (show_name no) (do_not_autoplace no) (effects (font (size 1.27 1.27))))
  (property "Value" "GND" (at 212.344 13.208 0) (show_name no) (do_not_autoplace no) (effects (font (size 1.27 1.27))))
  (property "Footprint" "" (at 212.09 16.51 0) (hide yes) (show_name no) (do_not_autoplace no) (effects (font (size 1.27 1.27))))
  (property "Datasheet" "" (at 212.09 16.51 0) (hide yes) (show_name no) (do_not_autoplace no) (effects (font (size 1.27 1.27))))
  (property "Description" "Power symbol creates a global label with name \"GND\" , ground" (at 212.09 16.51 0) (hide yes) (show_name no) (do_not_autoplace no) (effects (font (size 1.27 1.27))))
  (pin "1"))
 (symbol
  (lib_id "power:GND")
  (at 109.22 40.64 0)
  (unit 1)
  (body_style 1)
  (exclude_from_sim no)
  (in_bom yes)
  (on_board yes)
  (in_pos_files yes)
  (dnp no)
  (fields_autoplaced yes)
  (property "Reference" "#PWR018" (at 109.22 46.99 0) (hide yes) (show_name no) (do_not_autoplace no) (effects (font (size 1.27 1.27))))
  (property "Value" "GND" (at 109.22 45.72 0) (show_name no) (do_not_autoplace no) (effects (font (size 1.27 1.27))))
  (property "Footprint" "" (at 109.22 40.64 0) (hide yes) (show_name no) (do_not_autoplace no) (effects (font (size 1.27 1.27))))
  (property "Datasheet" "" (at 109.22 40.64 0) (hide yes) (show_name no) (do_not_autoplace no) (effects (font (size 1.27 1.27))))
  (property "Description" "Power symbol creates a global label with name \"GND\" , ground" (at 109.22 40.64 0) (hide yes) (show_name no) (do_not_autoplace no) (effects (font (size 1.27 1.27))))
  (pin "1"))
 (symbol
  (lib_id "Diode:ESD5Zxx")
  (at 237.49 25.4 270)
  (unit 1)
  (body_style 1)
  (exclude_from_sim no)
  (in_bom yes)
  (on_board yes)
  (in_pos_files yes)
  (dnp no)
  (fields_autoplaced yes)
  (property "Reference" "D4" (at 240.03 24.1299 90) (show_name no) (do_not_autoplace no) (effects (font (size 1.27 1.27)) (justify left)))
  (property "Value" "ESD5Zxx" (at 240.03 26.6699 90) (show_name no) (do_not_autoplace no) (effects (font (size 1.27 1.27)) (justify left)))
  (property "Footprint" "Diode_SMD:D_SOD-523" (at 233.045 25.4 0) (hide yes) (show_name no) (do_not_autoplace no) (effects (font (size 1.27 1.27))))
  (property "Datasheet" "https://www.onsemi.com/pdf/datasheet/esd5z2.5t1-d.pdf" (at 237.49 25.4 0) (hide yes) (show_name no) (do_not_autoplace no) (effects (font (size 1.27 1.27))))
  (property "Description" "ESD Protection Diode, SOD-523" (at 237.49 25.4 0) (hide yes) (show_name no) (do_not_autoplace no) (effects (font (size 1.27 1.27))))
  (pin "2")
  (pin "1"))
 (symbol
  (lib_id "Device:C_Small")
  (at 107.95 16.51 0)
  (unit 1)
  (body_style 1)
  (exclude_from_sim no)
  (in_bom yes)
  (on_board yes)
  (in_pos_files yes)
  (dnp no)
  (fields_autoplaced yes)
  (property "Reference" "C12" (at 110.49 15.2399 0) (show_name no) (do_not_autoplace no) (effects (font (size 1.27 1.27)) (justify left)))
  (property "Value" ".1uf" (at 110.49 17.7799 0) (show_name no) (do_not_autoplace no) (effects (font (size 1.27 1.27)) (justify left)))
  (property "Footprint" "Capacitor_SMD:C_0805_2012Metric_Pad1.18x1.45mm_HandSolder" (at 107.95 16.51 0) (hide yes) (show_name no) (do_not_autoplace no) (effects (font (size 1.27 1.27))))
  (property "Datasheet" "" (at 107.95 16.51 0) (hide yes) (show_name no) (do_not_autoplace no) (effects (font (size 1.27 1.27))))
  (property "Description" "Unpolarized capacitor, small symbol" (at 107.95 26.67 0) (hide yes) (show_name no) (do_not_autoplace no) (effects (font (size 1.27 1.27))))
  (pin "2")
  (pin "1"))
 (symbol
  (lib_id "Device:C_Small")
  (at 212.09 19.05 0)
  (unit 1)
  (body_style 1)
  (exclude_from_sim no)
  (in_bom yes)
  (on_board yes)
  (in_pos_files yes)
  (dnp no)
  (fields_autoplaced yes)
  (property "Reference" "C7" (at 214.63 17.7799 0) (show_name no) (do_not_autoplace no) (effects (font (size 1.27 1.27)) (justify left)))
  (property "Value" ".1uf" (at 214.63 20.3199 0) (show_name no) (do_not_autoplace no) (effects (font (size 1.27 1.27)) (justify left)))
  (property "Footprint" "Capacitor_SMD:C_0805_2012Metric_Pad1.18x1.45mm_HandSolder" (at 212.09 19.05 0) (hide yes) (show_name no) (do_not_autoplace no) (effects (font (size 1.27 1.27))))
  (property "Datasheet" "" (at 212.09 19.05 0) (hide yes) (show_name no) (do_not_autoplace no) (effects (font (size 1.27 1.27))))
  (property "Description" "Unpolarized capacitor, small symbol" (at 212.09 29.21 0) (hide yes) (show_name no) (do_not_autoplace no) (effects (font (size 1.27 1.27))))
  (pin "2")
  (pin "1")))
